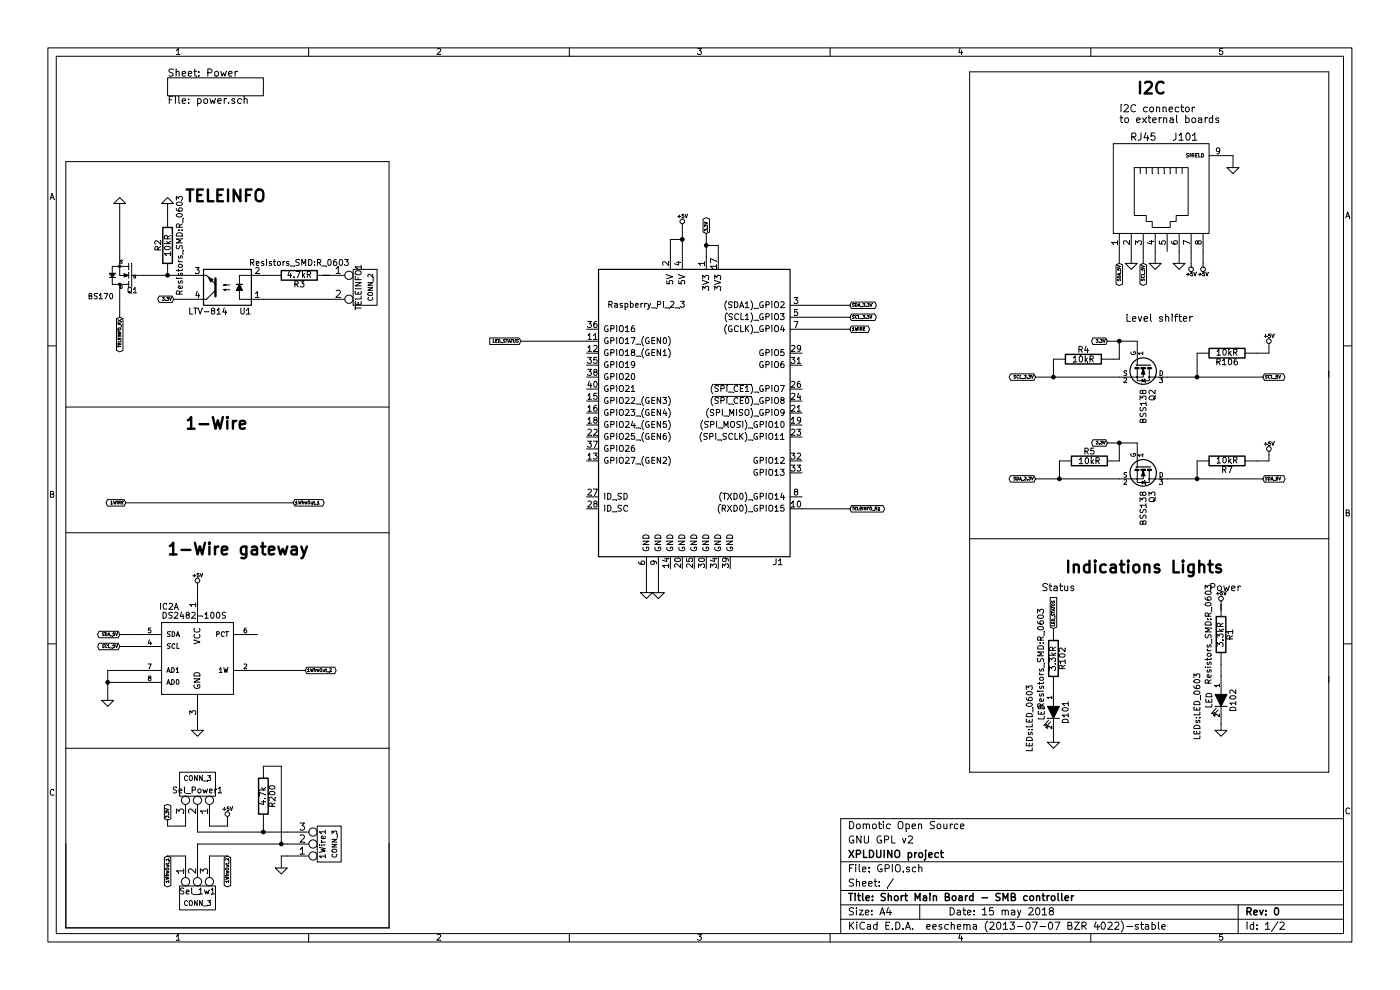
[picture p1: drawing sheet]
EESchema Schematic File Version 2
LIBS:power
LIBS:device
LIBS:transistors
LIBS:conn
LIBS:linear
LIBS:regul
LIBS:74xx
LIBS:cmos4000
LIBS:adc-dac
LIBS:memory
LIBS:xilinx
LIBS:special
LIBS:microcontrollers
LIBS:dsp
LIBS:microchip
LIBS:analog_switches
LIBS:motorola
LIBS:texas
LIBS:intel
LIBS:audio
LIBS:interface
LIBS:digital-audio
LIBS:philips
LIBS:display
LIBS:cypress
LIBS:siliconi
LIBS:opto
LIBS:atmel
LIBS:contrib
LIBS:valves
LIBS:hr911105_rj45
LIBS:Small_connectors
LIBS:74hc08
LIBS:lm1117imp-3
LIBS:mp2562ds
LIBS:usd_conn
LIBS:74lvc1g126gw
LIBS:dual_self
LIBS:ALPS_SWITCHS
LIBS:max485
LIBS:1wire
LIBS:Seeed-Transistor-2016
LIBS:SFH620A-3
LIBS:fake
LIBS:g5la-1-12vdc
LIBS:g5t-1-12vdc
LIBS:relays
LIBS:ULN2803
LIBS:GPIO-cache
EELAYER 27 0
EELAYER END
$Descr A4 11693 8268
encoding utf-8
Sheet 1 2
Title "Short Main Board - SMB controller"
Date "15 may 2018"
Rev "0"
Comp "XPLDUINO project"
Comment1 "GNU GPL v2"
Comment2 "Domotic Open Source "
Comment3 ""
Comment4 ""
$EndDescr
Text GLabel 9550 2200 3    25   BiDi ~ 0
SCL_5V
Text GLabel 9350 2200 3    25   BiDi ~ 0
SDA_5V
$Comp
L R-RESCUE-SMB R106
U 1 1
P 10250 2950
F 0 "R106" V 10330 2950 50  0000 C CNN
F 1 "10kR" V 10250 2950 50  0000 C CNN
F 2 "Resistors_SMD:R_0603" H 10250 2950 60  0001 C CNN
F 3 "" H 10250 2950 60  0001 C CNN
	1    10250 2950
	0    1    1    0   
$EndComp
$Sheet
S 1400 650  800  150 
U 4FDE1C88
F0 "Power" 60
F1 "power.sch" 60
$EndSheet
$Comp
L +5V #PWR01
U 1 1
P 5700 1900
F 0 "#PWR01" H 5700 1990 20  0001 C CNN
F 1 "+5V" H 5700 1990 30  0000 C CNN
F 2 "" H 5700 1900 60  0001 C CNN
F 3 "" H 5700 1900 60  0001 C CNN
	1    5700 1900
	1    0    0    -1  
$EndComp
$Comp
L GND-RESCUE-SMB #PWR02
U 1 1
P 5500 4950
F 0 "#PWR02" H 5500 4950 30  0001 C CNN
F 1 "GND" H 5500 4880 30  0001 C CNN
F 2 "" H 5500 4950 60  0001 C CNN
F 3 "" H 5500 4950 60  0001 C CNN
	1    5500 4950
	1    0    0    -1  
$EndComp
$Comp
L GND-RESCUE-SMB #PWR03
U 1 1
P 5400 4950
F 0 "#PWR03" H 5400 4950 30  0001 C CNN
F 1 "GND" H 5400 4880 30  0001 C CNN
F 2 "" H 5400 4950 60  0001 C CNN
F 3 "" H 5400 4950 60  0001 C CNN
	1    5400 4950
	1    0    0    -1  
$EndComp
$Comp
L GND-RESCUE-SMB #PWR04
U 1 1
P 8800 6200
F 0 "#PWR04" H 8800 6200 30  0001 C CNN
F 1 "GND" H 8800 6130 30  0001 C CNN
F 2 "" H 8800 6200 60  0001 C CNN
F 3 "" H 8800 6200 60  0001 C CNN
	1    8800 6200
	1    0    0    -1  
$EndComp
$Comp
L R-RESCUE-SMB R102
U 1 1
P 8800 5500
F 0 "R102" V 8880 5500 50  0000 C CNN
F 1 "3.3kR" V 8800 5500 50  0000 C CNN
F 2 "Resistors_SMD:R_0603" V 8700 5500 50  0000 C CNN
F 3 "" H 8800 5500 60  0001 C CNN
	1    8800 5500
	1    0    0    -1  
$EndComp
$Comp
L LED-RESCUE-SMB D101
U 1 1
P 8800 5950
F 0 "D101" H 8800 6050 50  0000 C CNN
F 1 "LED" H 8800 5850 50  0000 C CNN
F 2 "LEDs:LED_0603" H 8850 5750 50  0000 C CNN
F 3 "" H 8800 5950 60  0001 C CNN
	1    8800 5950
	0    1    1    0   
$EndComp
$Comp
L RJ45 J101
U 1 1
P 9700 1650
F 0 "J101" H 9900 2150 60  0000 C CNN
F 1 "RJ45" H 9550 2150 60  0000 C CNN
F 2 "" H 9700 1650 60  0001 C CNN
F 3 "~" H 9700 1650 60  0000 C CNN
	1    9700 1650
	1    0    0    -1  
$EndComp
$Comp
L GND-RESCUE-SMB #PWR05
U 1 1
P 9450 2200
F 0 "#PWR05" H 9450 2200 30  0001 C CNN
F 1 "GND" H 9450 2130 30  0001 C CNN
F 2 "" H 9450 2200 60  0001 C CNN
F 3 "" H 9450 2200 60  0001 C CNN
	1    9450 2200
	1    0    0    -1  
$EndComp
$Comp
L GND-RESCUE-SMB #PWR06
U 1 1
P 9650 2200
F 0 "#PWR06" H 9650 2200 30  0001 C CNN
F 1 "GND" H 9650 2130 30  0001 C CNN
F 2 "" H 9650 2200 60  0001 C CNN
F 3 "" H 9650 2200 60  0001 C CNN
	1    9650 2200
	1    0    0    -1  
$EndComp
$Comp
L GND-RESCUE-SMB #PWR07
U 1 1
P 9850 2200
F 0 "#PWR07" H 9850 2200 30  0001 C CNN
F 1 "GND" H 9850 2130 30  0001 C CNN
F 2 "" H 9850 2200 60  0001 C CNN
F 3 "" H 9850 2200 60  0001 C CNN
	1    9850 2200
	1    0    0    -1  
$EndComp
$Comp
L +5V #PWR08
U 1 1
P 9950 2200
F 0 "#PWR08" H 9950 2290 20  0001 C CNN
F 1 "+5V" H 9950 2290 30  0000 C CNN
F 2 "" H 9950 2200 60  0001 C CNN
F 3 "" H 9950 2200 60  0001 C CNN
	1    9950 2200
	-1   0    0    1   
$EndComp
$Comp
L +5V #PWR09
U 1 1
P 10050 2200
F 0 "#PWR09" H 10050 2290 20  0001 C CNN
F 1 "+5V" H 10050 2290 30  0000 C CNN
F 2 "" H 10050 2200 60  0001 C CNN
F 3 "" H 10050 2200 60  0001 C CNN
	1    10050 2200
	-1   0    0    1   
$EndComp
$Comp
L GND-RESCUE-SMB #PWR010
U 1 1
P 10200 6100
F 0 "#PWR010" H 10200 6100 30  0001 C CNN
F 1 "GND" H 10200 6030 30  0001 C CNN
F 2 "" H 10200 6100 60  0001 C CNN
F 3 "" H 10200 6100 60  0001 C CNN
	1    10200 6100
	1    0    0    -1  
$EndComp
$Comp
L R-RESCUE-SMB R1
U 1 1
P 10200 5300
F 0 "R1" V 10280 5300 50  0000 C CNN
F 1 "3.3kR" V 10200 5300 50  0000 C CNN
F 2 "Resistors_SMD:R_0603" V 10100 5300 50  0000 C CNN
F 3 "" H 10200 5300 60  0001 C CNN
	1    10200 5300
	1    0    0    -1  
$EndComp
$Comp
L LED-RESCUE-SMB D102
U 1 1
P 10200 5850
F 0 "D102" H 10200 5950 50  0000 C CNN
F 1 "LED" H 10200 5750 50  0000 C CNN
F 2 "LEDs:LED_0603" H 10250 5650 50  0000 C CNN
F 3 "" H 10200 5850 60  0001 C CNN
	1    10200 5850
	0    1    1    0   
$EndComp
$Comp
L +5V #PWR011
U 1 1
P 10200 5050
F 0 "#PWR011" H 10200 5140 20  0001 C CNN
F 1 "+5V" H 10200 5140 30  0000 C CNN
F 2 "" H 10200 5050 60  0001 C CNN
F 3 "" H 10200 5050 60  0001 C CNN
	1    10200 5050
	1    0    0    -1  
$EndComp
Text GLabel 8800 5250 1    25   Input ~ 0
LED_STATUS
Text Notes 9350 950  0    60   ~ 0
I2C connector\nto external boards
Text Notes 9500 800  0    98   ~ 20
I2C
Text Notes 8900 4800 0    98   ~ 20
Indications Lights
Text Notes 8700 4950 0    60   ~ 0
Status
Text Notes 10100 4950 0    60   ~ 0
Power
$Comp
L GND-RESCUE-SMB #PWR012
U 1 1
P 10300 1400
F 0 "#PWR012" H 10300 1400 30  0001 C CNN
F 1 "GND" H 10300 1330 30  0001 C CNN
F 2 "" H 10300 1400 60  0001 C CNN
F 3 "" H 10300 1400 60  0001 C CNN
	1    10300 1400
	1    0    0    -1  
$EndComp
Text GLabel 1000 5400 0    25   BiDi ~ 0
SCL_5V
Text GLabel 2450 4200 2    25   BiDi ~ 0
1WireOut_1
$Comp
L GND-RESCUE-SMB #PWR013
U 1 1
P 900 5850
F 0 "#PWR013" H 900 5850 30  0001 C CNN
F 1 "GND" H 900 5780 30  0001 C CNN
F 2 "" H 900 5850 60  0001 C CNN
F 3 "" H 900 5850 60  0001 C CNN
	1    900  5850
	1    0    0    -1  
$EndComp
$Comp
L CONN_3 1Wire1
U 1 1
P 2750 7050
F 0 "1Wire1" V 2700 7050 50  0000 C CNN
F 1 "CONN_3" V 2800 7050 40  0000 C CNN
F 2 "" H 2750 7050 60  0001 C CNN
F 3 "" H 2750 7050 60  0001 C CNN
	1    2750 7050
	1    0    0    1   
$EndComp
$Comp
L GND-RESCUE-SMB #PWR014
U 1 1
P 2350 7250
F 0 "#PWR014" H 2350 7250 30  0001 C CNN
F 1 "GND" H 2350 7180 30  0001 C CNN
F 2 "" H 2350 7250 60  0001 C CNN
F 3 "" H 2350 7250 60  0001 C CNN
	1    2350 7250
	1    0    0    -1  
$EndComp
$Comp
L +5V #PWR015
U 1 1
P 1900 6850
F 0 "#PWR015" H 1900 6940 20  0001 C CNN
F 1 "+5V" H 1900 6940 30  0000 C CNN
F 2 "" H 1900 6850 60  0001 C CNN
F 3 "" H 1900 6850 60  0001 C CNN
	1    1900 6850
	1    0    0    -1  
$EndComp
$Comp
L GND-RESCUE-SMB #PWR016
U 1 1
P 1650 6100
F 0 "#PWR016" H 1650 6100 30  0001 C CNN
F 1 "GND" H 1650 6030 30  0001 C CNN
F 2 "" H 1650 6100 60  0001 C CNN
F 3 "" H 1650 6100 60  0001 C CNN
	1    1650 6100
	1    0    0    -1  
$EndComp
$Comp
L +5V #PWR017
U 1 1
P 1650 4900
F 0 "#PWR017" H 1650 4990 20  0001 C CNN
F 1 "+5V" H 1650 4990 30  0000 C CNN
F 2 "" H 1650 4900 60  0001 C CNN
F 3 "" H 1650 4900 60  0001 C CNN
	1    1650 4900
	1    0    0    -1  
$EndComp
$Comp
L R-RESCUE-SMB R200
U 1 1
P 2200 6650
F 0 "R200" V 2280 6650 50  0000 C CNN
F 1 "4.7k" V 2200 6650 50  0000 C CNN
F 2 "Resistors_SMD:R_0603" V 2300 6650 50  0001 C CNN
F 3 "" H 2200 6650 60  0001 C CNN
	1    2200 6650
	1    0    0    -1  
$EndComp
Text Notes 1400 4650 0    98   ~ 20
1-Wire gateway
Wire Wire Line
	8800 6150 8800 6200
Wire Wire Line
	9350 2100 9350 2200
Wire Wire Line
	9450 2200 9450 2100
Wire Wire Line
	9550 2200 9550 2100
Wire Wire Line
	9650 2200 9650 2100
Wire Wire Line
	9850 2200 9850 2100
Wire Wire Line
	9950 2200 9950 2100
Wire Wire Line
	10050 2200 10050 2100
Wire Wire Line
	10200 6050 10200 6100
Wire Notes Line
	11100 600  11100 5700
Wire Notes Line
	8100 600  11100 600 
Wire Notes Line
	11100 3100 11100 3150
Wire Notes Line
	550  1350 3250 1350
Wire Notes Line
	550  3400 3250 3400
Wire Notes Line
	550  4450 3250 4450
Wire Wire Line
	10250 1300 10300 1300
Wire Wire Line
	10300 1300 10300 1400
Wire Notes Line
	550  6250 3250 6250
Wire Notes Line
	3250 1350 3250 7050
Wire Notes Line
	550  7050 550  1350
Wire Wire Line
	1000 5300 1150 5300
Wire Wire Line
	1000 5400 1150 5400
Wire Wire Line
	1150 5600 900  5600
Wire Wire Line
	900  5600 900  5850
Wire Wire Line
	1150 5700 900  5700
Connection ~ 900  5700
Wire Wire Line
	2350 7150 2350 7250
Wire Wire Line
	2150 5600 2550 5600
Wire Notes Line
	8100 4500 11100 4500
Wire Notes Line
	11100 6450 11100 5650
Wire Wire Line
	5700 1900 5700 2150
Wire Wire Line
	5600 2150 5600 2000
Wire Wire Line
	5600 2000 5700 2000
Connection ~ 5700 2000
$Comp
L CONN_2 TELEINFO1
U 1 1
P 3050 2400
F 0 "TELEINFO1" V 3000 2400 50  0000 C CNN
F 1 "CONN_2" V 3100 2400 40  0000 C CNN
F 2 "" H 3050 2400 60  0001 C CNN
F 3 "" H 3050 2400 60  0001 C CNN
	1    3050 2400
	1    0    0    -1  
$EndComp
$Comp
L LTV-814 U1
U 1 1
P 1900 2400
F 0 "U1" H 1700 2600 50  0000 L CNN
F 1 "LTV-814" H 1900 2600 50  0000 L CNN
F 2 "Housings_DIP:DIP-4_W7.62mm" H 1700 2200 50  0001 L CIN
F 3 "" H 1925 2400 50  0001 L CNN
	1    1900 2400
	-1   0    0    1   
$EndComp
$Comp
L R-RESCUE-SMB R3
U 1 1
P 2500 2300
F 0 "R3" V 2580 2300 50  0000 C CNN
F 1 "4.7kR" V 2500 2300 50  0000 C CNN
F 2 "Resistors_SMD:R_0603" V 2400 2300 50  0000 C CNN
F 3 "" H 2500 2300 60  0001 C CNN
	1    2500 2300
	0    1    1    0   
$EndComp
Wire Wire Line
	2200 2500 2700 2500
Wire Wire Line
	2700 2300 2750 2300
Wire Wire Line
	2200 2300 2250 2300
$Comp
L R-RESCUE-SMB R2
U 1 1
P 1400 2050
F 0 "R2" V 1480 2050 50  0000 C CNN
F 1 "10kR" V 1400 2050 50  0000 C CNN
F 2 "Resistors_SMD:R_0603" V 1300 2050 50  0000 C CNN
F 3 "" H 1400 2050 60  0001 C CNN
	1    1400 2050
	-1   0    0    1   
$EndComp
$Comp
L GND-RESCUE-SMB #PWR018
U 1 1
P 1400 1700
F 0 "#PWR018" H 1400 1700 30  0001 C CNN
F 1 "GND" H 1400 1630 30  0001 C CNN
F 2 "" H 1400 1700 60  0001 C CNN
F 3 "" H 1400 1700 60  0001 C CNN
	1    1400 1700
	-1   0    0    1   
$EndComp
$Comp
L GND-RESCUE-SMB #PWR019
U 1 1
P 1000 1700
F 0 "#PWR019" H 1000 1700 30  0001 C CNN
F 1 "GND" H 1000 1630 30  0001 C CNN
F 2 "" H 1000 1700 60  0001 C CNN
F 3 "" H 1000 1700 60  0001 C CNN
	1    1000 1700
	-1   0    0    1   
$EndComp
Text GLabel 1000 2650 3    25   BiDi ~ 0
TELEINFO_RX
Text GLabel 1450 2500 0    25   BiDi ~ 0
3.3V
Text GLabel 5900 1950 1    25   BiDi ~ 0
3.3V
Text GLabel 7100 4250 2    25   BiDi ~ 0
TELEINFO_RX
Wire Wire Line
	6700 4250 7100 4250
Text Notes 1550 1700 0    98   ~ 20
TELEINFO
Text GLabel 1400 6850 1    25   BiDi ~ 0
3.3V
Wire Wire Line
	1050 4200 2450 4200
Text GLabel 1050 4200 0    25   BiDi ~ 0
1WIRE
Text GLabel 7100 2750 2    25   BiDi ~ 0
1WIRE
Wire Wire Line
	6700 2750 7100 2750
Wire Wire Line
	5400 4950 5400 4750
Wire Wire Line
	5500 4750 5500 4950
Text GLabel 4350 2850 0    25   Input ~ 0
LED_STATUS
Wire Wire Line
	4350 2850 4900 2850
$Comp
L BSS138 Q2
U 1 1
P 9550 3050
F 0 "Q2" H 9750 3125 50  0000 L CNN
F 1 "BSS138" H 9750 3050 50  0000 L CNN
F 2 "TO_SOT_Packages_SMD:SOT-23" H 9750 2975 50  0001 L CIN
F 3 "" H 9550 3050 50  0001 L CNN
	1    9550 3050
	0    1    1    0   
$EndComp
$Comp
L BSS138 Q3
U 1 1
P 9550 3900
F 0 "Q3" H 9750 3975 50  0000 L CNN
F 1 "BSS138" H 9750 3900 50  0000 L CNN
F 2 "TO_SOT_Packages_SMD:SOT-23" H 9750 3825 50  0001 L CIN
F 3 "" H 9550 3900 50  0001 L CNN
	1    9550 3900
	0    1    1    0   
$EndComp
Text GLabel 10550 3150 2    25   BiDi ~ 0
SCL_5V
Text GLabel 10550 4000 2    25   BiDi ~ 0
SDA_5V
Text GLabel 8650 4000 0    25   BiDi ~ 0
SDA_3.3V
Text GLabel 8650 3150 0    25   BiDi ~ 0
SCL_3.3V
Wire Wire Line
	8650 3150 9350 3150
Wire Wire Line
	8650 4000 9350 4000
Wire Wire Line
	9750 3150 10550 3150
Wire Wire Line
	10550 4000 9750 4000
Text GLabel 9250 2850 0    25   BiDi ~ 0
3.3V
Text GLabel 9250 3700 0    25   BiDi ~ 0
3.3V
$Comp
L R-RESCUE-SMB R7
U 1 1
P 10250 3850
F 0 "R7" V 10330 3850 50  0000 C CNN
F 1 "10kR" V 10250 3850 50  0000 C CNN
F 2 "Resistors_SMD:R_0603" H 10250 3850 60  0001 C CNN
F 3 "" H 10250 3850 60  0001 C CNN
	1    10250 3850
	0    1    1    0   
$EndComp
$Comp
L +5V #PWR020
U 1 1
P 10600 2900
F 0 "#PWR020" H 10600 2990 20  0001 C CNN
F 1 "+5V" H 10600 2990 30  0000 C CNN
F 2 "" H 10600 2900 60  0001 C CNN
F 3 "" H 10600 2900 60  0001 C CNN
	1    10600 2900
	1    0    0    -1  
$EndComp
$Comp
L +5V #PWR021
U 1 1
P 10600 3800
F 0 "#PWR021" H 10600 3890 20  0001 C CNN
F 1 "+5V" H 10600 3890 30  0000 C CNN
F 2 "" H 10600 3800 60  0001 C CNN
F 3 "" H 10600 3800 60  0001 C CNN
	1    10600 3800
	1    0    0    -1  
$EndComp
Wire Wire Line
	10500 2950 10600 2950
Wire Wire Line
	10600 2950 10600 2900
Wire Wire Line
	10000 2950 10000 3150
Connection ~ 10000 3150
Wire Wire Line
	10000 3850 10000 4000
Connection ~ 10000 4000
Wire Wire Line
	10500 3850 10600 3850
Wire Wire Line
	10600 3850 10600 3800
$Comp
L R-RESCUE-SMB R4
U 1 1
P 9050 3000
F 0 "R4" V 9130 3000 50  0000 C CNN
F 1 "10kR" V 9050 3000 50  0000 C CNN
F 2 "Resistors_SMD:R_0603" H 9050 3000 60  0001 C CNN
F 3 "" H 9050 3000 60  0001 C CNN
	1    9050 3000
	0    -1   -1   0   
$EndComp
Wire Wire Line
	9300 3000 9350 3000
Wire Wire Line
	9350 3000 9350 2850
Connection ~ 9350 2850
Wire Wire Line
	8800 3000 8800 3150
Connection ~ 8800 3150
$Comp
L R-RESCUE-SMB R5
U 1 1
P 9100 3850
F 0 "R5" V 9180 3850 50  0000 C CNN
F 1 "10kR" V 9100 3850 50  0000 C CNN
F 2 "Resistors_SMD:R_0603" H 9100 3850 60  0001 C CNN
F 3 "" H 9100 3850 60  0001 C CNN
	1    9100 3850
	0    -1   -1   0   
$EndComp
Wire Wire Line
	8850 3850 8850 4000
Connection ~ 8850 4000
Wire Wire Line
	9350 3850 9350 3700
Connection ~ 9350 3700
Text GLabel 7100 2650 2    25   BiDi ~ 0
SCL_3.3V
Wire Wire Line
	7100 2650 6700 2650
Text GLabel 7100 2550 2    25   BiDi ~ 0
SDA_3.3V
Wire Wire Line
	6700 2550 7100 2550
Wire Notes Line
	8100 600  8100 6450
Wire Notes Line
	8100 6450 11100 6450
Text Notes 1550 3600 0    98   ~ 20
1-Wire
Text Notes 9400 2700 0    60   ~ 0
Level shifter
$Comp
L DS2482-100S IC2
U 1 1
P 1650 5500
F 0 "IC2" H 1350 5900 50  0000 L BNN
F 1 "DS2482-100S" H 1350 5825 50  0000 L BNN
F 2 "" H 1650 5650 50  0001 C CNN
F 3 "" H 1650 5500 60  0001 C CNN
	1    1650 5500
	1    0    0    -1  
$EndComp
Wire Wire Line
	2350 7150 2400 7150
Wire Wire Line
	10200 5050 10200 5100
Wire Wire Line
	5900 1950 5900 2150
Wire Wire Line
	10200 5550 10200 5650
Text GLabel 1400 7150 3    25   BiDi ~ 0
1WireOut_1
Text GLabel 2550 5600 2    25   BiDi ~ 0
1WireOut_2
Text GLabel 1900 7150 3    25   BiDi ~ 0
1WireOut_2
$Comp
L CONN_3 Sel_1w1
U 1 1
P 1650 7500
F 0 "Sel_1w1" V 1600 7500 50  0000 C CNN
F 1 "CONN_3" V 1700 7500 40  0000 C CNN
F 2 "" H 1650 7500 60  0001 C CNN
F 3 "" H 1650 7500 60  0001 C CNN
	1    1650 7500
	0    -1   1    0   
$EndComp
$Comp
L CONN_3 Sel_Power1
U 1 1
P 1650 6550
F 0 "Sel_Power1" V 1600 6550 50  0000 C CNN
F 1 "CONN_3" V 1700 6550 40  0000 C CNN
F 2 "" H 1650 6550 60  0001 C CNN
F 3 "" H 1650 6550 60  0001 C CNN
	1    1650 6550
	0    1    -1   0   
$EndComp
Wire Wire Line
	1400 6850 1400 6900
Wire Wire Line
	1400 6900 1550 6900
Wire Wire Line
	1400 7150 1550 7150
Wire Wire Line
	1750 7150 1900 7150
Wire Wire Line
	1650 6900 1650 6950
Wire Wire Line
	1650 6950 2400 6950
Wire Wire Line
	1650 7050 1650 7150
Wire Wire Line
	1650 7050 2400 7050
Wire Bus Line
	3250 7050 3250 7750
Wire Bus Line
	3250 7750 550  7750
Wire Bus Line
	550  7750 550  7050
Wire Wire Line
	1750 6900 1900 6900
Wire Wire Line
	1900 6900 1900 6850
Text GLabel 1000 5300 0    25   BiDi ~ 0
SDA_5V
Wire Wire Line
	9250 3700 9500 3700
Wire Wire Line
	9250 2850 9500 2850
Wire Wire Line
	2200 6900 2200 6950
Connection ~ 2200 6950
Wire Wire Line
	2200 6400 2350 6400
Wire Wire Line
	2350 6400 2350 7050
Connection ~ 2350 7050
Wire Wire Line
	1450 2500 1600 2500
Wire Wire Line
	1200 2300 1600 2300
Connection ~ 1400 2300
Wire Wire Line
	1400 1800 1400 1700
$Comp
L SMD-MOSFET-N-CH-20V-2.1A-CJ2302_SOT-23_ Q1
U 1 1
P 1000 2300
F 0 "Q1" H 850 2400 45  0000 L BNN
F 1 "BS170" H 1050 2450 45  0000 L BNN
F 2 "TO_SOT_Packages_SMD:SOT-23" H 1030 2450 20  0001 C CNN
F 3 "" H 1000 2300 60  0001 C CNN
	1    1000 2300
	-1   0    0    1   
$EndComp
Wire Wire Line
	1000 2100 1000 1700
Wire Wire Line
	1000 2500 1000 2650
$Comp
L Raspberry_Pi_2_3 J1
U 1 1
P 5800 3450
F 0 "J1" H 6500 2200 50  0000 C CNN
F 1 "Raspberry_Pi_2_3" H 5400 4350 50  0000 C CNN
F 2 "Pin_Headers:Pin_Header_Straight_2x20" H 6800 4700 50  0001 C CNN
F 3 "" H 5850 3300 50  0001 C CNN
	1    5800 3450
	1    0    0    -1  
$EndComp
$EndSCHEMATC
